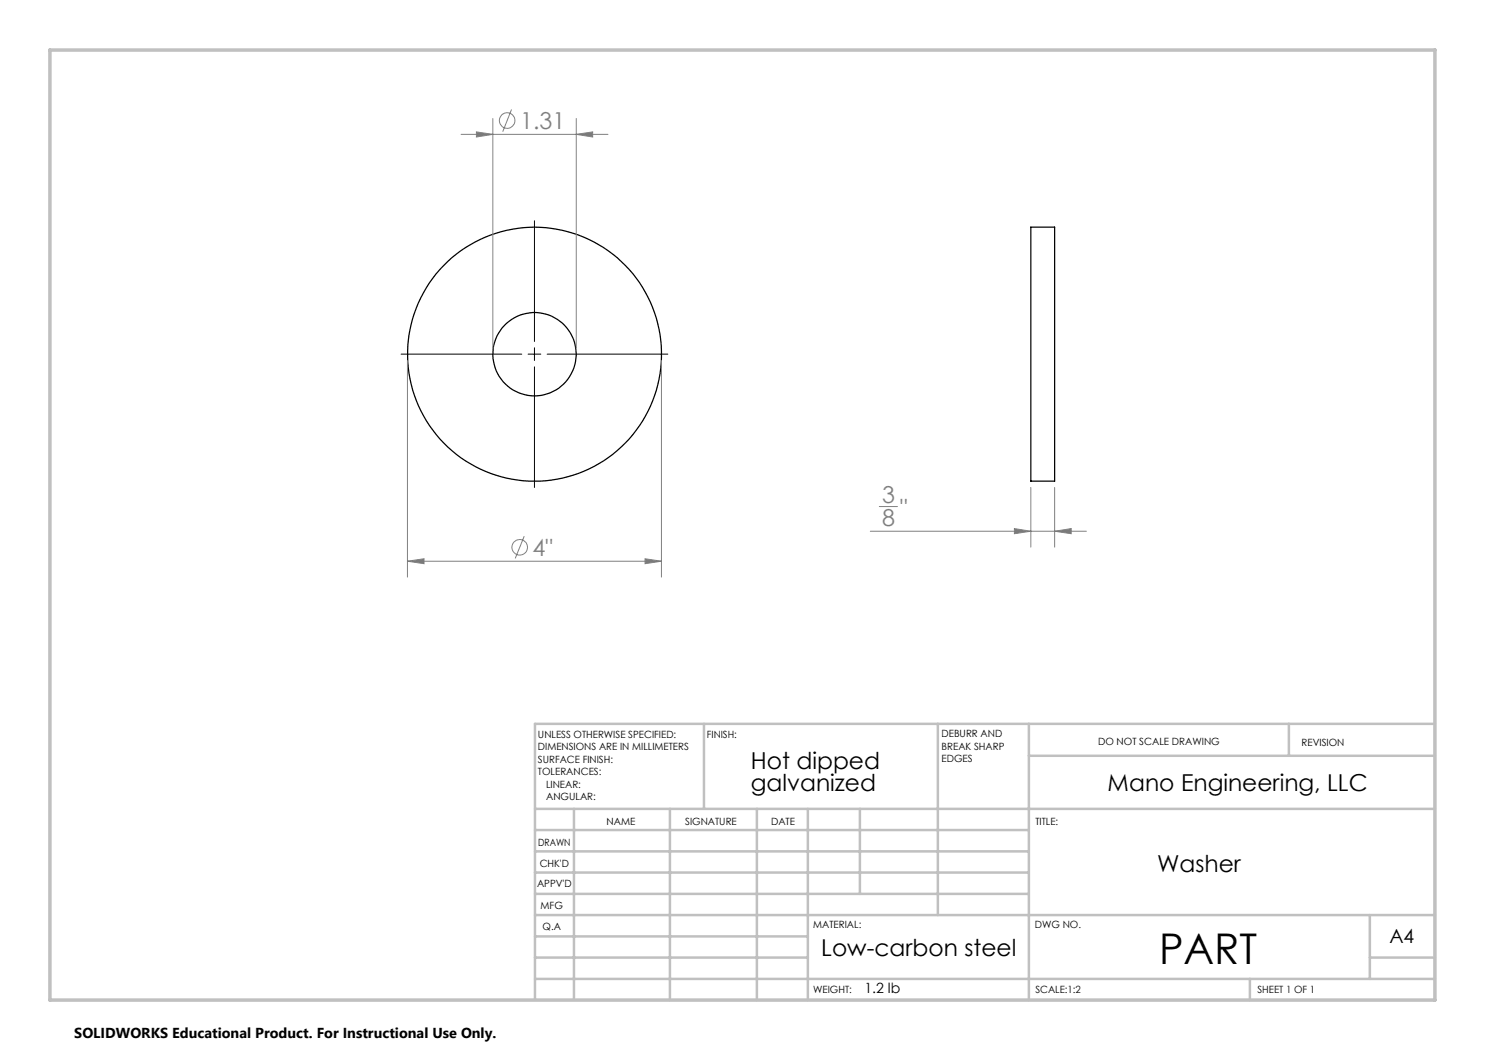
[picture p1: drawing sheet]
<svg xmlns="http://www.w3.org/2000/svg" width="297mm" height="210mm" viewBox="0 0 297 210" stroke-linecap="round" stroke-linejoin="round" font-family="sans-serif">
<g fill="none" stroke="#000" stroke-width=".25">
<path d="M206.2 45.4h4.7v50.8h-4.7z"/>
<circle cx="106.9" cy="70.8" r="25.4"/>
<circle cx="106.9" cy="70.9" r="8.3"/>
</g>
<g fill="none" stroke="#808080" stroke-width=".2">
<path d="M92.2 26.9h29.4M95.3 26.4l3.3 .5-3.3 .5zM98.6 23.7v45.9M102.3 21.9l-1.8 4.4M115.3 26.9l3.2-.5v1zM115.3 23.7v45.9M81.5 72.1v43.3M132.3 72.1v43.3M206.2 97.5v11.9M210.9 97.5v11.9M81.5 112.2l3.3-.4v.9zM81.5 112.2h50.8"/>
<path d="M104.8 107.2l-1.8 4.5M129 111.8l3.3 .4-3.3 .5zM174.1 106.2h43.2M175.9 101.3h3.6M202.9 105.7l3.3 .5-3.3 .5zM210.9 106.2l3.3-.5v1z"/>
<circle cx="101.4" cy="24.1" r="1.55"/>
<circle cx="104" cy="109.5" r="1.56"/>
</g>
<path d="M106.9 44.2v24.1M80.2 70.8h24.2M105.6 70.8h2.6M106.9 69.6v2.5M106.9 73.4v24.1M109.4 70.8h24.2" fill="none" stroke="#000" stroke-width=".2"/>
<g fill="none" stroke="#c0c0c0" stroke-width=".5">
<path d="M140.8 144.8v17M187.6 144.8v38.2M205.8 144.8v55.2M205.8 151.2h81.2M257.8 144.8v6.4M287 144.8h-180v55.2M107 161.8h180M107 178.8h98.8M107 174.5h98.8M107 170.3h98.8M107 166h98.8M114.8 161.8v38.2"/>
<path d="M134 161.8v38.2M151.4 161.8v38.2M161.6 161.8v38.2M172 161.8v17M107 195.8h180M107 191.5h54.6M107 187.3h54.6M107 183h180M250 195.8v4.2M274 191.5h13M274 183v12.8"/>
</g>
<path d="M10 10h277v190h-277z" fill="none" stroke="#c0c0c0" stroke-width=".7"/>
<path d="M81.5 112.2l3.3-.4v.9zM129 111.8l3.3 .4-3.3 .5zM95.3 26.4l3.3 .5-3.3 .5zM115.3 26.9l3.2-.5v1zM202.9 105.7l3.3 .5-3.3 .5zM210.9 106.2l3.3-.5v1z" fill="#808080"/>
<text font-size="8.5" x="231.8" y="192.7">PART</text>
<g font-size="4.7" fill="#808080">
<text x="104" y="25.8">1.31</text>
<text x="176.4" y="100.6">3</text>
<text x="176.4" y="105.2">8</text>
<text x="180" y="103.1">&quot;</text>
<text x="106.5" y="111.2">4&quot;</text>
</g>
<g font-size="4.7">
<text x="150.2" y="153.8">Hot dipped</text>
<text x="150.2" y="158.3">galvanized</text>
<text x="221.5" y="158.3">Mano Engineering, LLC</text>
<text x="231.4" y="174.3">Washer</text>
<text x="164.3" y="191.3">Low-carbon steel</text>
</g>
<text font-size="3.9" x="277.9" y="188.5">A4</text>
<text font-size="2.9" x="14.9" y="207.6">SOLIDWORKS Educational Product. For Instructional Use Only.</text>
<text font-size="2.8" x="172.9" y="198.7">1.2 lb</text>
<g font-size="2">
<text x="107.6" y="147.6">UNLESS OTHERWISE SPECIFIED:</text>
<text x="141.4" y="147.6">FINISH:</text>
<text x="188.3" y="147.5">DEBURR AND</text>
<text x="188.3" y="150">BREAK SHARP</text>
<text x="219.6" y="149">DO NOT SCALE DRAWING</text>
<text x="260.3" y="149.2">REVISION</text>
<text x="107.6" y="150.1">DIMENSIONS ARE IN MILLIMETERS</text>
<text x="107.6" y="152.6">SURFACE FINISH:</text>
<text x="107.6" y="155.1">TOLERANCES:</text>
<text x="188.3" y="152.5">EDGES</text>
<text x="109.2" y="157.6">LINEAR:</text>
<text x="109.2" y="160.1">ANGULAR:</text>
<text x="121.3" y="165">NAME</text>
<text x="137" y="164.9">SIGNATURE</text>
<text x="154.2" y="164.9">DATE</text>
<text x="207.1" y="164.9">TITLE:</text>
<text x="107.6" y="169.1">DRAWN</text>
<text x="107.9" y="173.3">CHK'D</text>
<text x="107.4" y="177.4">APPV'D</text>
<text x="108.1" y="181.8">MFG</text>
<text x="108.5" y="186">Q.A</text>
<text x="162.6" y="185.5">MATERIAL:</text>
<text x="207" y="185.5">DWG NO.</text>
<text x="162.6" y="198.5">WEIGHT:</text>
<text x="207.1" y="198.6">SCALE:1:2</text>
<text x="251.5" y="198.6">SHEET 1 OF 1</text>
</g>
</svg>
